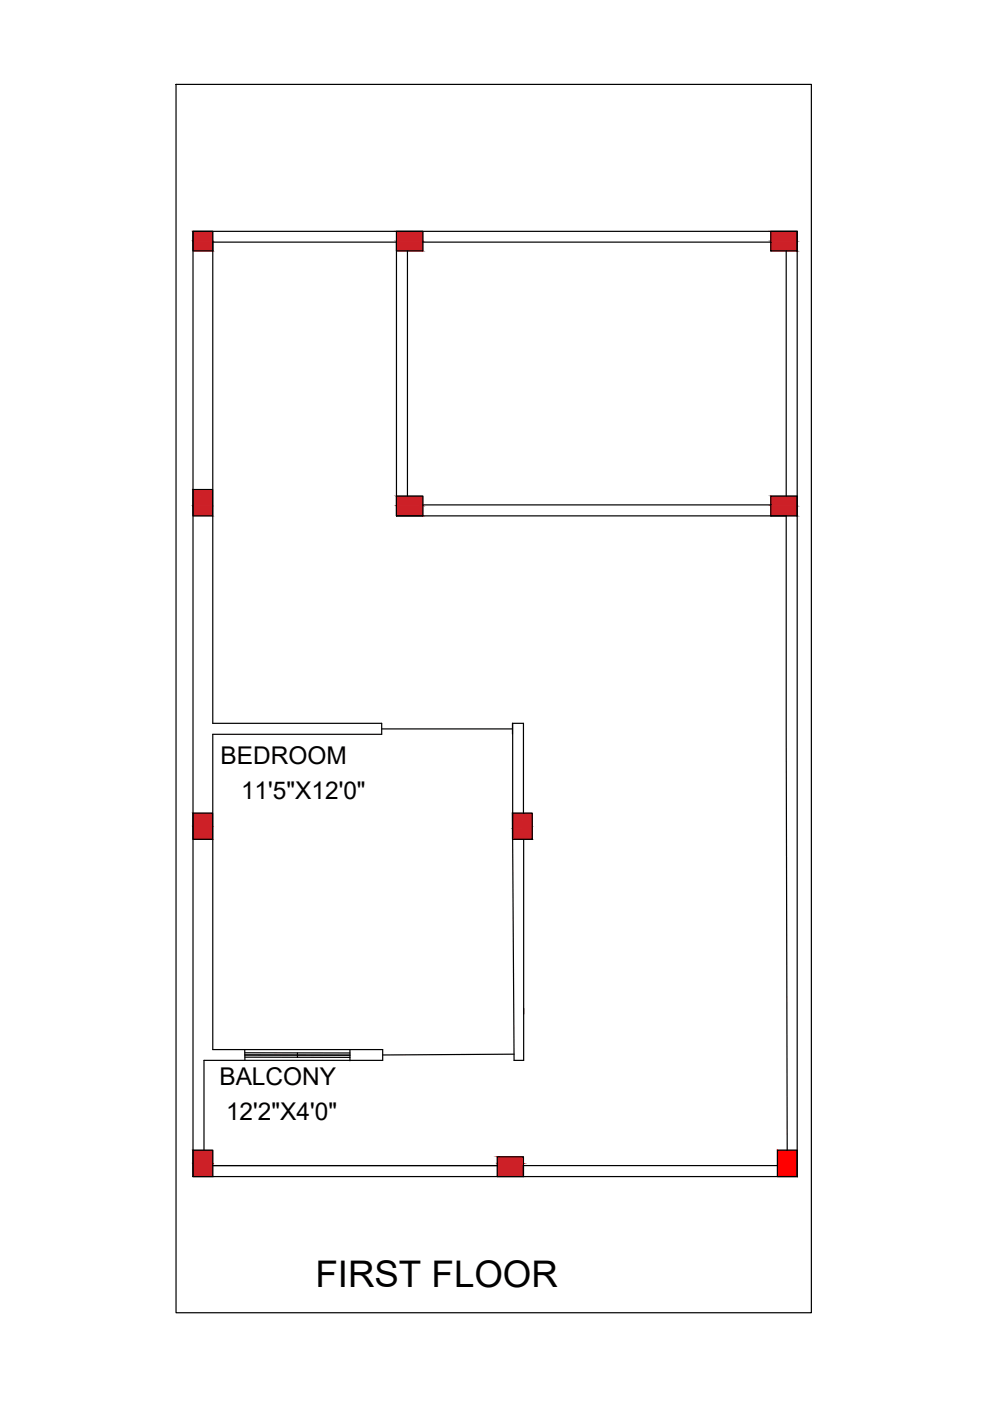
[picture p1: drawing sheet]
<svg xmlns="http://www.w3.org/2000/svg" width="210mm" height="297mm" viewBox="0 0 210 297" stroke-linecap="round" stroke-linejoin="round" font-family="sans-serif">
<!-- layer: 0 -->
<g fill="#cd2027" stroke="#cd2027" stroke-width=".21">
<path d="M163.4 49.1l5.6 2v-2zM163.4 49.1l5.6 2h-5.6z"/>
<path d="M84.1 49.1l5.5 2v-2zM84.1 49.1l5.5 2h-5.5z"/>
<path d="M40.9 49.1l4.2 2v-2zM40.9 49.1l4.2 2h-4.2z"/>
<path d="M163.4 51.1l5.6 2.1v-2.1zM163.4 51.1l5.6 2.1h-5.6z"/>
<path d="M84.1 51.1l5.5 2.1v-2.1zM84.1 51.1l5.5 2.1h-5.5z"/>
<path d="M40.9 51.1l4.2 2.1v-2.1zM40.9 51.1l4.2 2.1h-4.2z"/>
<path d="M163.4 105.2l5.6 2.1v-2.1zM163.4 105.2l5.6 2.1h-5.6z"/>
<path d="M84.1 105.2l5.5 2.1v-2.1zM84.1 105.2l5.5 2.1h-5.5z"/>
<path d="M40.9 103.8l4.2 3.5v-3.5zM40.9 103.8l4.2 3.5h-4.2z"/>
<path d="M163.4 107.3l5.6 2.1v-2.1zM163.4 107.3l5.6 2.1h-5.6z"/>
<path d="M84.1 107.3l5.5 2.1v-2.1zM84.1 107.3l5.5 2.1h-5.5z"/>
<path d="M40.9 107.3l4.2 2.1v-2.1zM40.9 107.3l4.2 2.1h-4.2z"/>
<path d="M108.7 172.4l4.1 2.8v-2.8zM108.7 172.4l4.1 2.8h-4.1z"/>
<path d="M40.9 172.4l4.2 2.8v-2.8zM40.9 172.4l4.2 2.8h-4.2z"/>
<path d="M108.7 175.2l4.1 .5v-.5zM108.7 175.2l4.1 .5h-4.1z"/>
<path d="M108.7 175.7l4.1 2.3v-2.3zM108.7 175.7l4.1 2.3h-4.1z"/>
<path d="M40.9 175.2l4.2 2.8v-2.8zM40.9 175.2l4.2 2.8h-4.2z"/>
<path d="M105.4 245.3l5.6 1.4v-1.4zM105.4 245.3l5.6 1.4h-5.6z"/>
<path d="M40.9 243.9l4.2 2.8v-2.8zM40.9 243.9l4.2 2.8h-4.2z"/>
<path d="M105.4 246.7l5.6 2.8v-2.8zM105.4 246.7l5.6 2.8h-5.6z"/>
<path d="M40.9 246.7l4.2 2.8v-2.8zM40.9 246.7l4.2 2.8h-4.2z"/>
</g>
<path d="M164.8 243.9l4.2 5.6v-5.6zM164.8 243.9l4.2 5.6h-4.2z" fill="#f00" stroke="#f00" stroke-width=".21"/>
<g fill="none" stroke="#000" stroke-width=".25">
<path d="M37.3 17.9h134.7v260.4h-134.7zM40.9 49.1h4.2v4.1h-4.2zM84.1 49.1h5.5v4.1h-5.5zM86.4 53.2v52M89.6 51.3h73.8M163.4 49.1h5.6v4.1h-5.6zM166.7 53.2v52M40.9 103.8h4.2v5.6h-4.2zM84.1 109.4h82.6l.2 134.5M84.1 109.4v-58.1h-39v102.1h35.8v2.3h-35.8v66.8h36v2.3h-37.8v19.1M84.1 105.2h5.5v4.2h-5.5zM89.6 107h73.8"/>
<path d="M163.4 105.2h5.6v4.2h-5.6zM80.9 154.5h27.8M108.7 155.6v-2.2h2.3v19M108.7 153.4v22.3M40.9 172.4h4.2v5.6h-4.2zM108.7 172.4h4.1v5.6h-4.1zM108.7 172.4l.3 52.4h2v-46.8M111 172.4h.1M51.9 222.5v2.3M51.9 223.7h22.3M51.9 223.2l22.3 .1M51.9 224.1l22.3 .1"/>
<path d="M63.1 223.3v.9M74.2 222.6v2.3M109 223.5l-27.9 .2M40.9 243.9h4.2v5.6h-4.2zM40.9 249.5h128.1M40.9 249.5v-200.4h128.1v200.4M45.1 247.1h60.3M105.4 245.3h5.6v4.2h-5.6zM164.8 243.9h4.2v5.6h-4.2zM164.8 247.1h-53.8v2.4"/>
</g>
<text font-size="7.8" x="66.9" y="273">FIRST FLOOR</text>
<g font-size="5.2">
<text x="46.8" y="161.9">BEDROOM</text>
<text x="51.1" y="169.4">11'5&quot;X12'0&quot;</text>
<text x="46.5" y="230">BALCONY</text>
<text x="47.9" y="237.4">12'2&quot;X4'0&quot;</text>
</g>
</svg>
